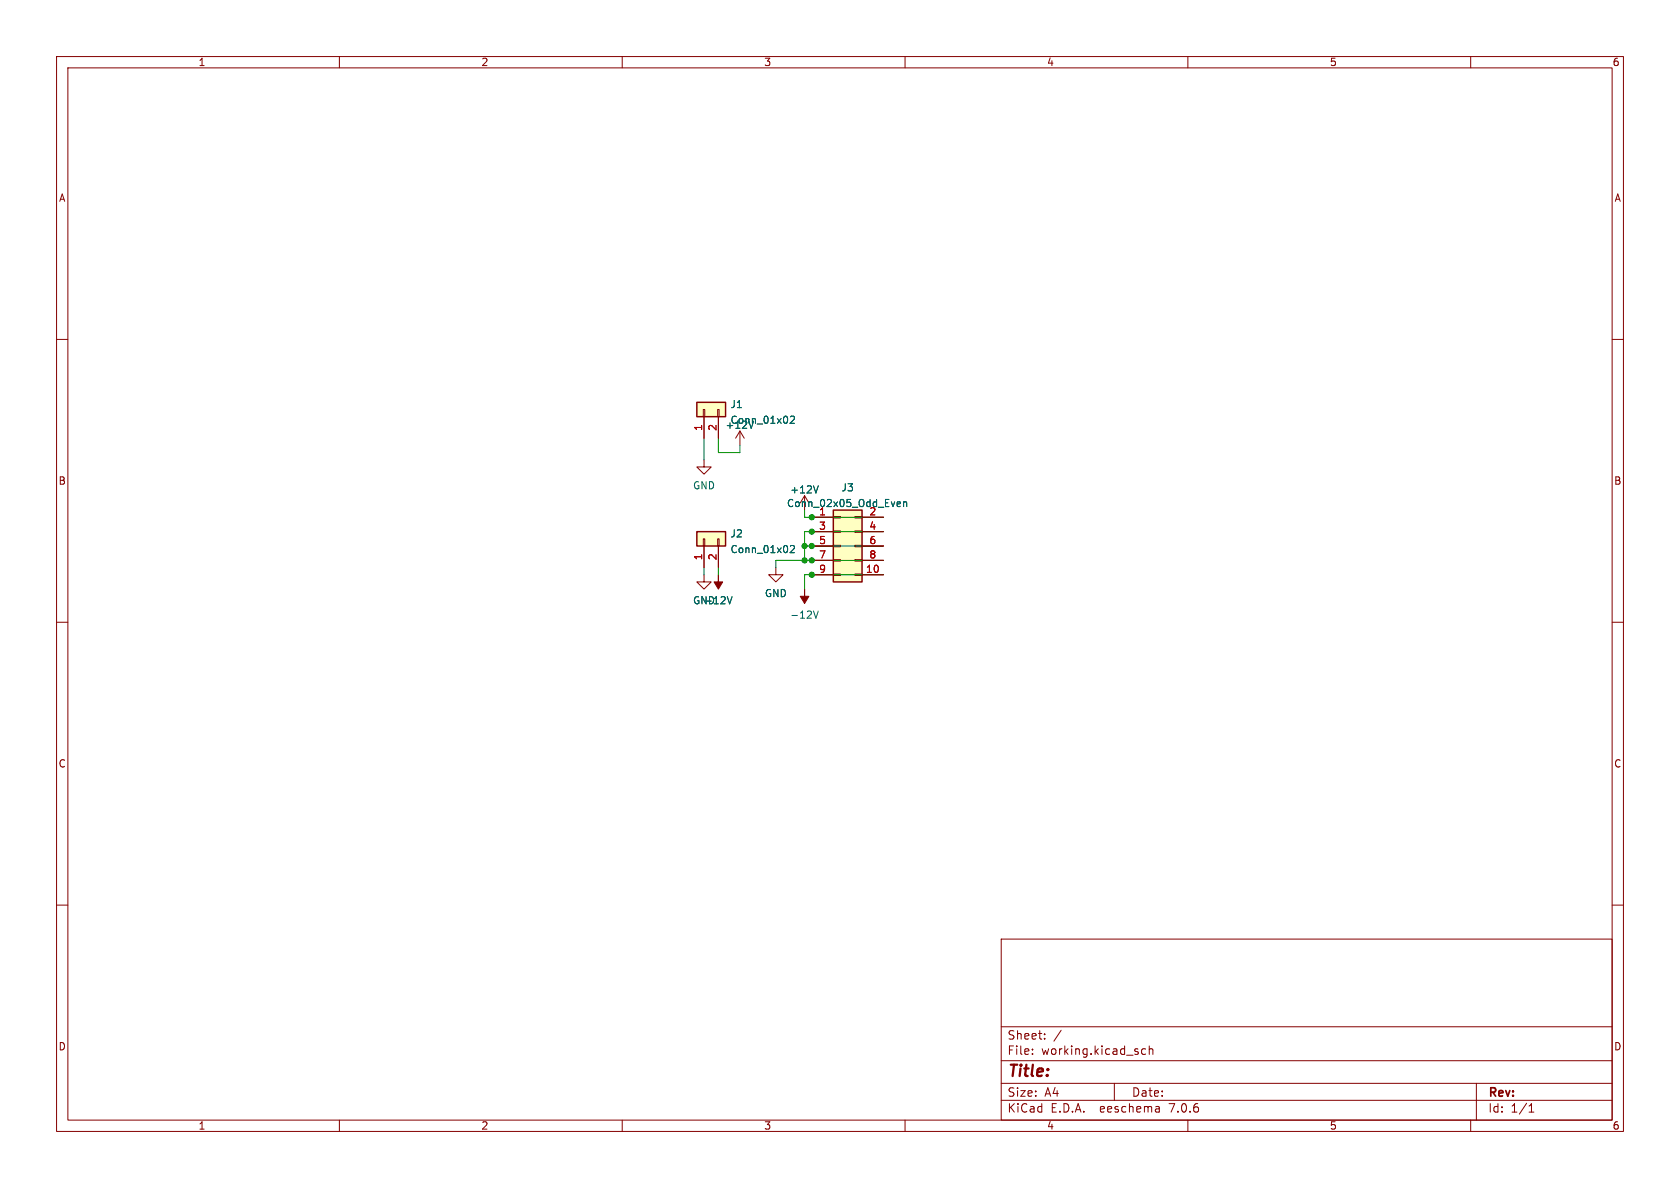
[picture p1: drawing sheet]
<svg xmlns="http://www.w3.org/2000/svg" width="297mm" height="210mm" viewBox="0 0 297 210" stroke-linecap="round" stroke-linejoin="round" font-family="sans-serif">
<g fill="none" stroke="#840000" stroke-width=".18">
<path d="M10 10h277v190h-277zM12 12h273v186h-273zM60 10v2M110 10v2M160 10v2M210 10v2M260 10v2M10 60h2M285 60h2M124.3 72.4h.3v1.3h-.3zM124.5 73.7v3.8M126.9 72.4h.2v1.3h-.2z"/>
<path d="M127 73.7v3.8M130.8 76.2l-.8 1.3M130.8 76.2v2.5M130.8 76.2l.8 1.3M124.3 95.3h.3v1.2h-.3zM124.5 81.3v1.3h1.2l-1.2 1.2-1.3-1.2h1.3M124.5 96.5v3.8M126.9 95.3h.2v1.2h-.2zM127 96.5v3.8M142.2 87.6l-.7 1.3M142.2 87.6v2.6M142.2 87.6l.8 1.3"/>
<path d="M143.5 91.4h3.8M143.5 94h3.8M143.5 96.5h3.8M143.5 99.1h3.8M147.3 98.9h1.3v.3h-1.3zM147.3 96.4h1.3v.2h-1.3zM147.3 93.9h1.3v.2h-1.3zM147.3 91.3h1.3v.3h-1.3zM151.1 98.9h1.3v.3h-1.3zM151.1 96.4h1.3v.2h-1.3zM151.1 93.9h1.3v.2h-1.3zM151.1 91.3h1.3v.3h-1.3z"/>
<path d="M152.4 91.4h3.8M152.4 94h3.8M152.4 96.5h3.8M152.4 99.1h3.8M10 110h2M124.5 101.6v1.3h1.2l-1.2 1.2-1.3-1.2h1.3M137.2 100.3v1.3h1.2l-1.2 1.3-1.3-1.3h1.3M143.5 101.6h3.8M147.3 101.5h1.3v.2h-1.3zM151.1 101.5h1.3v.2h-1.3zM152.4 101.6h3.8M285 110h2"/>
<path d="M10 160h2M285 160h2M177 166h108v32h-108zM60 198v2M110 198v2M160 198v2M177 194.5h108M177 191.5h108M177 187.5h108M177 181.5h108M182.5 186.3v.1M182.5 185.5v.1"/>
<path d="M184.7 183.6v.1M184.7 182.8v.1M187.6 182.1l-1.3 2M197 191.5v3M202.5 185.5l-.4-.1-.3 .3v.4l.2 .2h.5M203.2 185.5l.2-.1 .3 .1 .1 .9M203.2 184.9v1.5M204.9 195.7l.1 .9M205 196.5l-.2 .1M205 196h-.2M210 198v2M260 198v2"/>
<path d="M261 191.5v6.5M270.3 196.6h.9M270.3 195.5l.4-.4v1.5"/>
</g>
<g fill="#840000" stroke="#840000" stroke-width=".18">
<path d="M142.2 104.1v1.3h.8l-.8 1.3-.7-1.3h.7z"/>
<path d="M127 101.6v1.3h.8l-.8 1.2-.8-1.2h.8z"/>
</g>
<path d="M139.7 73.7l.5-.1 .3 .3-.8 .9h.8M139.7 96.5l.5-.1 .3 .4-.8 .9h.8M144.7 85.9l-.5 1.2M158.8 88.7l.3 .1 .1 .2-.6 .1M159.1 89.5l-.3 .1M159.7 88.8l.2-.1 .3 .1 .1 .8M159.7 88.7v.9M128.6 105.5l.4 1.2 .4-1.2M143.8 108l.4 1.3 .5-1.3" fill="none" stroke="#006464" stroke-width=".18"/>
<g fill="#ffffc2" stroke="#ffffc2" stroke-width=".18">
<path d="M123.2 71.1h5.1v2.6h-5.1z"/>
<path d="M123.2 94h5.1v2.5h-5.1z"/>
<path d="M147.3 90.2h5.1v12.7h-5.1z"/>
</g>
<path d="M123.2 71.1h5.1v2.6h-5.1zM123.2 94h5.1v2.5h-5.1zM147.3 90.2h5.1v12.7h-5.1z" fill="none" stroke="#840000" stroke-width=".25"/>
<path d="M124.5 77.5v3.8M127 77.5v2.5h3.8v-1.3M142.2 90.2v1.2h14M142.2 96.5h14M156.2 94h-14v5.1M156.2 99.1h-19v1.2M124.5 100.3v1.3M127 100.3v1.3M156.2 101.6h-14v2.5" fill="none" stroke="#009600" stroke-width=".18"/>
<g fill="#009600" stroke="#009600" stroke-width=".18">
<circle cx="142.2" cy="96.5" r=".46"/>
<circle cx="142.2" cy="99.1" r=".46"/>
<circle cx="143.5" cy="101.6" r=".46"/>
<circle cx="143.5" cy="99.1" r=".46"/>
<circle cx="143.5" cy="96.5" r=".46"/>
<circle cx="143.5" cy="91.4" r=".46"/>
<circle cx="143.5" cy="94" r=".46"/>
</g>
<text font-size="2.8" fill="#840000" x="178" y="190.9">Title:</text>
<g font-size="2.1" fill="#840000">
<text x="178" y="184">Sheet:</text>
<text x="178" y="186.7">File:</text>
<text x="184.1" y="186.7">working.kicad_sch</text>
<text x="178" y="196.9">KiCad</text>
<text x="178" y="194.1">Size:</text>
<text x="184.7" y="194.1">A4</text>
<text x="185.7" y="196.9">E.D.A.</text>
<text x="194.6" y="196.9">eeschema</text>
<text x="200" y="194.1">Date:</text>
<text x="207" y="196.9">7.0.6</text>
<text x="263" y="194.3">Rev:</text>
<text x="263" y="196.9">Id:</text>
<text x="267.1" y="196.9">1/1</text>
</g>
<g font-size="1.8" fill="#840000">
<text x="35" y="11.9">1</text>
<text x="85" y="11.9">2</text>
<text x="135" y="11.9">3</text>
<text x="185" y="11.9">4</text>
<text x="235" y="11.9">5</text>
<text x="285" y="11.9">6</text>
<text x="10.3" y="35.9">A</text>
<text x="285.3" y="35.9">A</text>
<text x="10.3" y="85.9">B</text>
<text x="285.3" y="85.9">B</text>
<text x="10.3" y="135.9">C</text>
<text x="285.3" y="135.9">C</text>
<text x="10.3" y="185.9">D</text>
<text x="285.3" y="185.9">D</text>
<text x="35" y="199.9">1</text>
<text x="85" y="199.9">2</text>
<text x="135" y="199.9">3</text>
<text x="185" y="199.9">4</text>
<text x="235" y="199.9">5</text>
<text x="285" y="199.9">6</text>
</g>
<g font-size="1.8" fill="#a90000">
<text x="124.2" y="76.3" transform="rotate(-90 124.2 76.3)">1</text>
<text x="126.7" y="76.3" transform="rotate(-90 126.7 76.3)">2</text>
<text x="144.7" y="91.2">1</text>
<text x="144.7" y="93.7">3</text>
<text x="153.6" y="91.2">2</text>
<text x="153.6" y="93.7">4</text>
<text x="124.2" y="99.1" transform="rotate(-90 124.2 99.1)">1</text>
<text x="126.7" y="99.1" transform="rotate(-90 126.7 99.1)">2</text>
<text x="144.7" y="96.3">5</text>
<text x="144.7" y="98.8">7</text>
<text x="144.7" y="101.3">9</text>
<text x="153" y="101.3">10</text>
<text x="153.6" y="96.3">6</text>
<text x="153.6" y="98.8">8</text>
</g>
<g font-size="1.8" fill="#006464">
<text x="128.2" y="76">+12V</text>
<text x="129" y="72.3">J1</text>
<text x="129" y="75.1">Conn_01x02</text>
<text x="122.4" y="86.7">GND</text>
<text x="139" y="89.8">Conn_02x05_Odd_Even</text>
<text x="139.6" y="87.4">+12V</text>
<text x="148.7" y="87.1">J3</text>
<text x="129" y="95.2">J2</text>
<text x="129" y="98">Conn_01x02</text>
<text x="122.4" y="107">GND</text>
<text x="124.4" y="107">-12V</text>
<text x="135.1" y="105.8">GND</text>
<text x="139.6" y="109.6">-12V</text>
</g>
</svg>
